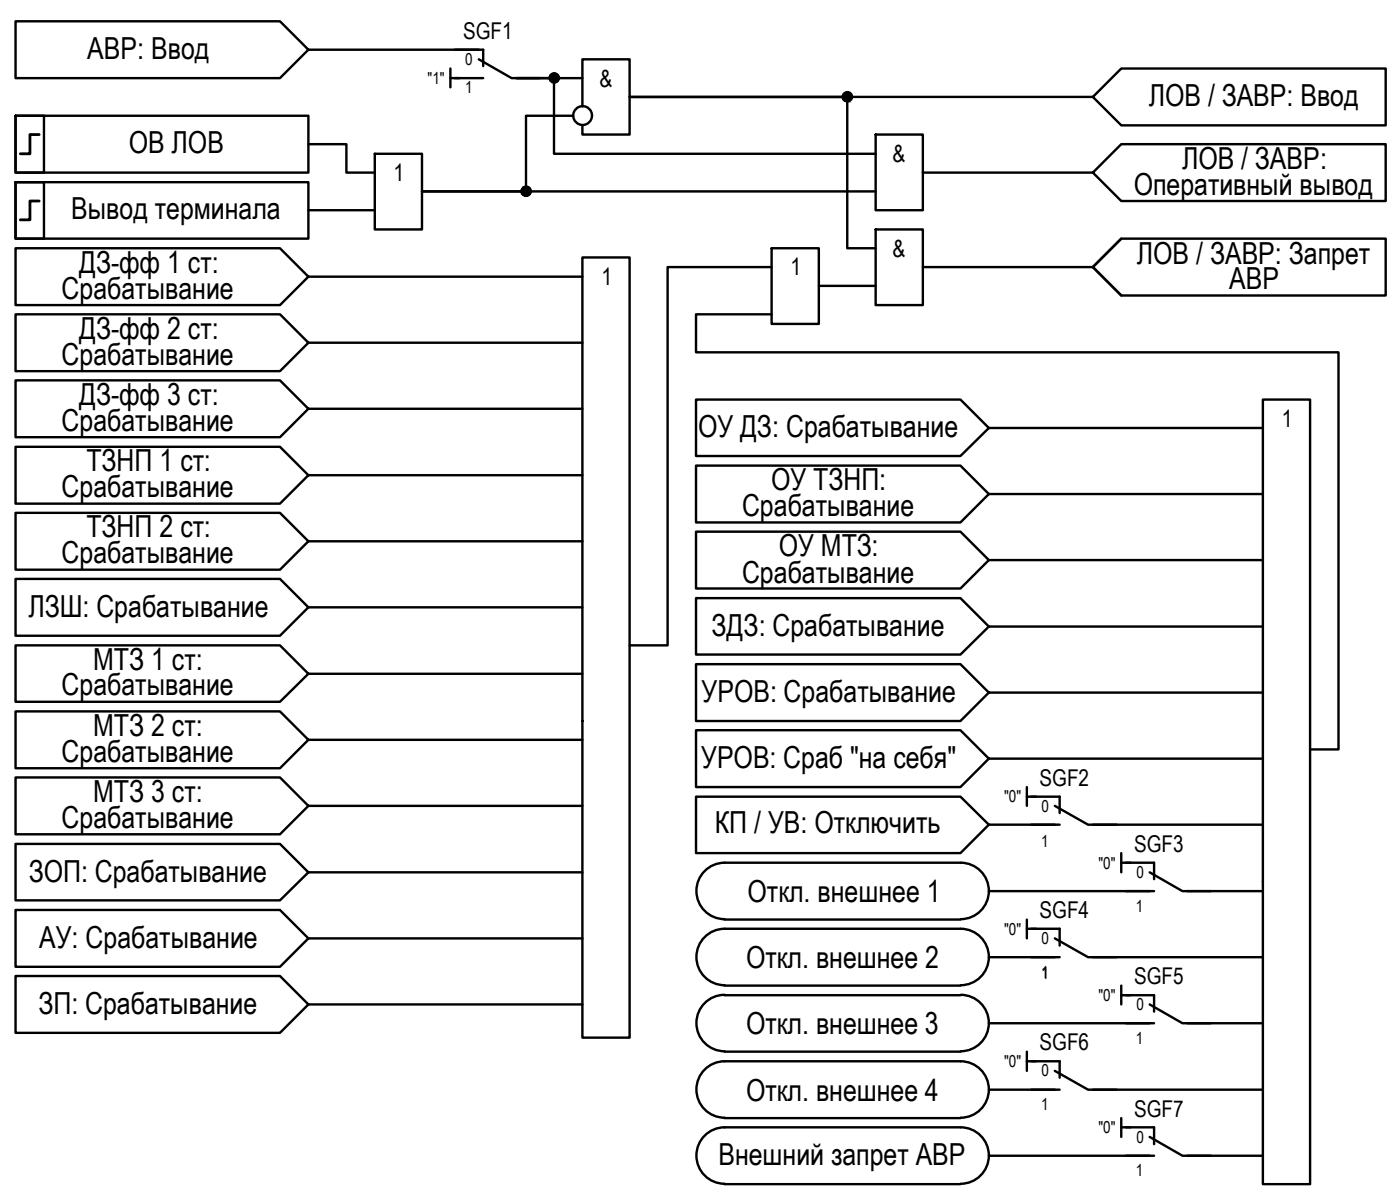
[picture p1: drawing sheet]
<svg xmlns="http://www.w3.org/2000/svg" width="148mm" height="127mm" viewBox="0 0 148 127" stroke-linecap="round" stroke-linejoin="round" font-family="sans-serif">
<!-- layer: 0 -->
<g fill="none" stroke="#000" stroke-width=".25">
<path d="M1.6 12.2h3.1v6.1h-3.1zM1.6 12.2h31v6.1h-31zM1.6 19.3h31v5.9h-31zM1.6 19.3h3.1v5.9h-3.1zM32.6 15.2h4.1v3.1h3M32.6 5.3l-3 3h-28v-6h28l3 3h18.1M39.7 16.3h5v8h-5zM47.7 8.3h.9M47.7 7.2v2M60.7 12.2h-5v8h-11h48M61.6 8.3h-7h4v8h34.1M61.6 11.3v-5h5v7.9h-5v-.9"/>
<path d="M92.7 14.2h5v8h-5zM97.7 18.3h17.9M115.6 10.3l3.1-3.1h27.9v6.1h-27.9zM115.6 10.3h-49h23.1v16h3M115.6 18.3l3.1-3.1h27.9v6.1h-27.9zM1.6 26.3h28l3 3-3 3h-28zM1.6 33.2h28l3 3-3 3h-28zM32.6 22.2h7.1M32.6 29.3h29M32.6 36.2h29M61.6 27.2h5v82.5h-5zM81.7 33.2h-8v4.1h67.9v42h-3"/>
<path d="M81.7 26.3h5v8h-5zM81.7 28.2h-11.1v40h-4M86.7 30.2h6M92.7 24.3h5v8h-5zM97.7 28.2h17.9M115.6 28.2l3.1-3h27.9v6h-27.9zM118.7 25.2l-3.1 3 3.1 3M1.6 47.3h28l3 3-3 3h-28zM1.6 54.2h28l3 3-3 3h-28zM1.6 40.2h28l3 3-3 3h-28zM32.6 50.3h29M32.6 57.2h29"/>
<path d="M32.6 43.2h29M73.7 42.3h27.9l3 3-3 2.9h-27.9zM73.7 49.2h27.9l3 3-3 3.1h-27.9zM73.7 56.2h27.9l3 3-3 3h-27.9zM104.6 45.3h29M104.6 52.2h29M104.6 59.2h29M133.6 42.3h5v82.9h-5zM1.6 61.2h28l3 3-3 3h-28zM1.6 68.2h28l3 3.1-3 2.9h-28zM1.6 75.2h28l3 3-3 3h-28zM32.6 64.2h29"/>
<path d="M32.6 71.3h29M32.6 78.2h29M73.7 63.3h27.9l3 3-3 2.9h-27.9zM104.6 73.2l-3 3h-27.9v-6h27.9l3 3h29M104.6 66.3h29M1.6 82.2h28l3 3-3 3h-28zM1.6 89.2h28l3 3.1-3 2.9h-28zM1.6 96.2h28l3 3-3 3h-28zM32.6 85.2h29M32.6 92.3h29M32.6 99.2h29M73.7 84.3h27.9l3 2.9-3 3h-27.9z"/>
<path d="M76.7 91.2h24.9M76.7 97.2h24.9M76.7 98.2h24.9M76.7 91.2a2.98 2.98 0 0 0-3 3 2.98 2.98 0 0 0 3 3M76.7 98.2a2.98 2.98 0 0 0-3 3 2.98 2.98 0 0 0 3 3M101.7 91.2a2.98 2.98 0 0 1 2.9 3 2.98 2.98 0 0 1-2.9 3M101.7 98.2a2.98 2.98 0 0 1 2.9 3 2.98 2.98 0 0 1-2.9 3M104.6 80.2l-3 3h-27.9v-6h27.9l3 3h29M104.6 94.2h17.1M104.6 87.2h7M108.7 98.2h.9M108.7 97.2v2"/>
<path d="M108.7 84.3h.9M115.6 87.2h18M118.7 91.2h.9M118.7 90.2v2.1M125.6 94.2h8M1.6 103.2h28l3 3-3 3h-28zM32.6 106.2h29M76.7 104.2h24.9M76.7 105.2h24.9M76.7 111.2h24.9M76.7 112.2h24.9M76.7 118.2h24.9"/>
<path d="M76.7 119.2h24.9M76.7 105.2a2.98 2.98 0 0 0-3 3 2.98 2.98 0 0 0 3 3M76.7 112.2a2.98 2.98 0 0 0-3 3 2.98 2.98 0 0 0 3 3M76.7 119.2a2.98 2.98 0 0 0-3 3 2.98 2.98 0 0 0 3 3M101.7 105.2a2.98 2.98 0 0 1 2.9 3 2.98 2.98 0 0 1-2.9 3M101.7 112.2a2.98 2.98 0 0 1 2.9 3 2.98 2.98 0 0 1-2.9 3M101.7 119.2a2.98 2.98 0 0 1 2.9 3 2.98 2.98 0 0 1-2.9 3M104.6 101.2h7M104.6 115.2h7M104.6 108.2h17.1M108.7 112.2h.9M108.7 111.2v2"/>
<path d="M115.6 101.2h18M115.6 115.2h18M118.7 105.2h.9M118.7 104.2v2M118.7 118.2v2M118.7 119.2h.9M125.6 108.2h8M76.7 125.2h24.9M104.6 122.2h17.1M125.6 122.2h8"/>
<circle cx="58.6" cy="8.2" r=".49"/>
<circle cx="61.7" cy="12.2" r=".99"/>
<circle cx="89.7" cy="10.2" r=".49"/>
<circle cx="55.7" cy="20.2" r=".49"/>
</g>
<path d="M4.1 14.2h-.9v2.1h-1M4.1 21.3h-.9v1.9h-1" fill="none" stroke="#000" stroke-width=".3"/>
<g fill="none" stroke="#000" stroke-width=".25">
<path d="M48.1 5.3h3v1.7M48.1 8.3h3M50.7 6.3l3.4 2h3M109.1 84.3h3v1.7M109.1 98.2h3v1.8M109.1 87.2h3M111.6 99.2l3.5 2h3M111.6 85.2l3.5 2h3M119.2 91.2h2.9v1.8M119.2 94.2h2.9M121.7 92.3l3.4 1.9h3M109.1 112.2h3v1.8"/>
<path d="M109.1 101.2h3M109.1 115.2h3M111.6 113.2l3.5 2h3M119.2 105.2h2.9v1.8M119.2 119.2h2.9v1.8M119.2 108.2h2.9M121.7 106.2l3.4 2h3M119.2 122.2h2.9M121.7 120.2l3.4 2h3"/>
</g>
<!-- layer: 0 -->
<g fill="#000" stroke="#000" stroke-width=".11">
<path d="M55.6 19.7h.1zM58.5 8.7h.3zM58.6 7.8h.1zM89.5 10.7h.3zM89.5 9.8h.3zM89.6 9.7h.1zM55.5 20.8h.2z"/>
<path d="M55.6 19.7l.1 .1zM55.6 19.7l.1 .1z"/>
<path d="M55.5 19.8h.3zM55.5 19.8h.3z"/>
<path d="M55.5 19.8h.4zM55.5 19.8h.4z"/>
<path d="M55.5 19.8h.4zM55.5 19.8h.4z"/>
<path d="M55.4 19.8l.5 .1zM55.4 19.8l.5 .1z"/>
<path d="M55.4 19.9h.6zM55.3 19.9h.7z"/>
<path d="M55.3 19.9h.7zM55.3 19.9h.7z"/>
<path d="M55.3 19.9h.7zM55.3 19.9h.7z"/>
<path d="M55.2 19.9l.9 .1zM55.2 19.9l.9 .1z"/>
<path d="M55.2 20h.9zM55.2 20h.9z"/>
<path d="M58.5 8.7h.2zM58.6 8.7h.1z"/>
<path d="M58.6 7.8h.2zM58.5 7.8h.3z"/>
<path d="M58.5 7.8h.3zM58.5 7.8h.3z"/>
<path d="M58.5 7.8h.3zM58.5 7.8h.3z"/>
<path d="M58.5 8.7h.3zM58.5 8.7h.3z"/>
<path d="M58.5 7.8h.4zM58.5 7.8h.4z"/>
<path d="M58.5 8.7h.3zM58.5 8.7h.3z"/>
<path d="M58.4 7.8h.5zM58.4 7.8h.5z"/>
<path d="M58.4 8.7h.5zM58.4 8.7h.4z"/>
<path d="M58.4 7.8l.6 .1zM58.4 7.8l.6 .1z"/>
<path d="M58.4 8.6h.5zM58.4 8.6l.5 .1z"/>
<path d="M58.3 7.9h.7zM58.3 7.9h.7z"/>
<path d="M58.3 8.6h.7zM58.3 8.6h.6z"/>
<path d="M58.3 7.9h.7zM58.2 7.9h.8z"/>
<path d="M58.3 8.6h.7zM58.3 8.6h.7z"/>
<path d="M58.2 7.9l.8 .1zM58.2 7.9l.8 .1z"/>
<path d="M58.2 8h.9zM58.2 8h.9z"/>
<path d="M58.2 8.5l.8 .1zM58.2 8.5l.8 .1z"/>
<path d="M58.2 8.6h.8zM58.2 8.6h.8z"/>
<path d="M58.2 8l.9 .1zM58.2 8l.9 .1z"/>
<path d="M58.2 8.1h.9zM58.2 8.1h.9z"/>
<path d="M58.2 8.4l.9 .1zM58.2 8.4l.9 .1z"/>
<path d="M58.2 8.5h.9zM58.2 8.5h.8z"/>
<path d="M58.2 8.1l.9 .1v-.1zM58.2 8.1l.9 .1h-.9z"/>
<path d="M58.2 8.2h.9zM58.2 8.2h.9z"/>
<path d="M58.2 8.2l.9 .1zM58.2 8.2l.9 .1z"/>
<path d="M58.2 8.3h.9zM58.2 8.3h.9z"/>
<path d="M58.2 8.3h.9zM58.2 8.3h.9z"/>
<path d="M58.2 8.3l.9 .1zM58.2 8.3l.9 .1z"/>
<path d="M58.2 8.4h.9zM58.2 8.4h.9z"/>
<path d="M89.5 10.7l.2 .1zM89.6 10.8h.1z"/>
<path d="M89.6 9.7l.2 .1zM89.6 9.7l.2 .1zM89.5 9.8h.3z"/>
<path d="M89.5 9.8h.4zM89.4 9.8h.5z"/>
<path d="M89.4 9.8h.5zM89.4 9.8h.5z"/>
<path d="M89.4 10.7h.5zM89.4 10.7h.4zM89.5 10.7h.3z"/>
<path d="M89.4 9.8h.6zM89.4 9.8h.6z"/>
<path d="M89.4 10.7h.5zM89.4 10.7h.5z"/>
<path d="M89.4 9.8l.6 .1zM89.4 9.8l.6 .1z"/>
<path d="M89.3 9.9h.7zM89.3 9.9h.7z"/>
<path d="M89.3 10.6l.7 .1zM89.3 10.6l.7 .1z"/>
<path d="M89.4 10.7h.6zM89.4 10.7h.5z"/>
<path d="M89.3 9.9l.7 .1zM89.3 9.9l.7 .1z"/>
<path d="M89.3 10.6h.7zM89.3 10.6h.7z"/>
<path d="M89.2 10h.9zM89.2 10h.9z"/>
<path d="M89.2 10.5h.8zM89.2 10.5l.8 .1z"/>
<path d="M89.2 10h.9zM89.2 10h.9z"/>
<path d="M89.2 10l.9 .1zM89.2 10l.9 .1z"/>
<path d="M89.2 10.5h.9zM89.2 10.5h.9z"/>
<path d="M89.2 10.5h.9zM89.2 10.5h.8z"/>
<path d="M89.2 10.1h.9zM89.2 10.1h.9z"/>
<path d="M89.1 10.1l1 .1zM89.1 10.1l1 .1z"/>
<path d="M89.1 10.2h1zM89.1 10.2h1z"/>
<path d="M89.1 10.2l1.1 .1zM89.1 10.2l1.1 .1z"/>
<path d="M89.1 10.3h1zM89.1 10.3h1z"/>
<path d="M89.1 10.3l1 .1zM89.1 10.3l1 .1z"/>
<path d="M89.1 10.4h1zM89.1 10.4h1z"/>
<path d="M89.2 10.4h.9zM89.2 10.4l.9 .1z"/>
<path d="M89.1 10.3h1.1zM89.1 10.3h1z"/>
<path d="M55.5 20.8h.2zM55.6 20.8h.1z"/>
<path d="M55.5 20.7h.3zM55.5 20.7l.2 .1z"/>
<path d="M55.4 20.7h.5zM55.4 20.7h.5z"/>
<path d="M55.5 20.7h.4zM55.5 20.7h.3z"/>
<path d="M55.4 20.7h.5zM55.4 20.7h.5z"/>
<path d="M55.3 20.6h.7zM55.3 20.6l.6 .1z"/>
<path d="M55.3 20.6h.7zM55.3 20.6h.7z"/>
<path d="M55.2 20.5h.8zM55.2 20.5h.9z"/>
<path d="M55.2 20.5h.8zM55.2 20.5l.8 .1z"/>
<path d="M55.2 20l.9 .1zM55.2 20l.9 .1z"/>
<path d="M55.2 20.5h.9zM55.2 20.5h.9z"/>
<path d="M55.2 20.1h.9zM55.2 20.1h.9z"/>
<path d="M55.2 20.1l.9 .1zM55.2 20.1l.9 .1z"/>
<path d="M55.2 20.2h.9zM55.2 20.2h.9z"/>
<path d="M55.2 20.2h.9zM55.2 20.2h.9z"/>
<path d="M55.2 20.2l.9 .1zM55.2 20.2l.9 .1z"/>
<path d="M55.2 20.3h.9zM55.2 20.3h.9z"/>
<path d="M55.2 20.3l.9 .1zM55.2 20.3l.9 .1z"/>
<path d="M55.2 20.4l.9 .1v-.1zM55.2 20.4l.9 .1h-.9z"/>
<path d="M55.2 20.5h.9zM55.2 20.5h.9z"/>
</g>
<!-- layer: TEXT -->
<path d="M108.7 83.2v2" fill="none" stroke="#000" stroke-width=".25"/>
<g font-size="3.2">
<text x="9.2" y="6.2">АВР: Ввод</text>
<text x="121.6" y="11.2">ЛОВ / ЗАВР: Ввод</text>
<text x="13.6" y="16.2">ОВ ЛОВ</text>
<text x="125.1" y="17.9">ЛОВ / ЗАВР:</text>
<text x="7.5" y="23.2">Вывод терминала</text>
<text x="120" y="20.6">Оперативный вывод</text>
<text x="8.4" y="28.9">ДЗ-фф 1 ст:</text>
<text x="120.3" y="27.9">ЛОВ / ЗАВР: Запрет</text>
<text x="6.5" y="31.6">Срабатывание</text>
<text x="8.4" y="35.9">ДЗ-фф 2 ст:</text>
<text x="130.1" y="30.6">АВР</text>
<text x="6.5" y="38.6">Срабатывание</text>
<text x="6.5" y="45.6">Срабатывание</text>
<text x="8.4" y="42.8">ДЗ-фф 3 ст:</text>
<text x="73.9" y="46.2">ОУ ДЗ: Срабатывание</text>
<text x="6.5" y="52.6">Срабатывание</text>
<text x="9.1" y="49.8">ТЗНП 1 ст:</text>
<text x="81.6" y="51.9">ОУ ТЗНП:</text>
<text x="6.5" y="59.6">Срабатывание</text>
<text x="9.1" y="56.8">ТЗНП 2 ст:</text>
<text x="78.5" y="54.6">Срабатывание</text>
<text x="82.4" y="58.9">ОУ МТЗ:</text>
<text x="3" y="65.2">ЛЗШ: Срабатывание</text>
<text x="78.5" y="61.6">Срабатывание</text>
<text x="9.9" y="70.8">МТЗ 1 ст:</text>
<text x="75.3" y="67.2">ЗДЗ: Срабатывание</text>
<text x="6.5" y="73.5">Срабатывание</text>
<text x="9.9" y="77.8">МТЗ 2 ст:</text>
<text x="74.2" y="74.2">УРОВ: Срабатывание</text>
<text x="6.5" y="80.6">Срабатывание</text>
<text x="74.2" y="81.2">УРОВ: Сраб &quot;на себя&quot;</text>
<text x="6.5" y="87.6">Срабатывание</text>
<text x="9.9" y="84.8">МТЗ 3 ст:</text>
<text x="75.6" y="88.1">КП / УВ: Отключить</text>
<text x="3" y="93.2">ЗОП: Срабатывание</text>
<text x="79.1" y="95.4">Откл. внешнее 1</text>
<text x="4.1" y="100.2">АУ: Срабатывание</text>
<text x="4.1" y="107.2">ЗП: Срабатывание</text>
<text x="78.9" y="102.4">Откл. внешнее 2</text>
<text x="78.9" y="109.4">Откл. внешнее 3</text>
<text x="78.9" y="116.4">Откл. внешнее 4</text>
<text x="76" y="123.2">Внешний запрет АВР</text>
</g>
<g font-size="2.5">
<text x="63.5" y="9.2">&amp;</text>
<text x="94.4" y="17.2">&amp;</text>
<text x="41.7" y="19.1">1</text>
<text x="83.6" y="29.1">1</text>
<text x="94.4" y="27.1">&amp;</text>
<text x="63.7" y="30.1">1</text>
<text x="135.6" y="45.1">1</text>
</g>
<g font-size="2.4">
<text x="49" y="4.1">SGF1</text>
<text x="110" y="83.1">SGF2</text>
<text x="120" y="90.1">SGF3</text>
<text x="110" y="97.1">SGF4</text>
<text x="120" y="104.1">SGF5</text>
<text x="110" y="111.1">SGF6</text>
<text x="120" y="118.1">SGF7</text>
</g>
<g font-size="1.7">
<text x="45.2" y="8.9">&quot;1&quot;</text>
<text x="49.2" y="6.9">0</text>
<text x="49.2" y="9.9">1</text>
<text x="106.3" y="84.8">&quot;0&quot;</text>
<text x="110.2" y="89.5">1</text>
<text x="110.2" y="85.9">0</text>
<text x="116.2" y="91.9">&quot;0&quot;</text>
<text x="120.3" y="92.8">0</text>
<text x="106.3" y="98.9">&quot;0&quot;</text>
<text x="110.2" y="99.9">0</text>
<text x="120.2" y="96.4">1</text>
<text x="110.2" y="103.5">1</text>
<text x="116.2" y="105.8">&quot;0&quot;</text>
<text x="120.3" y="106.9">0</text>
<text x="106.3" y="112.9">&quot;0&quot;</text>
<text x="110.2" y="113.8">0</text>
<text x="120.2" y="110.4">1</text>
<text x="110.2" y="117.4">1</text>
<text x="116.2" y="119.9">&quot;0&quot;</text>
<text x="120.2" y="124.4">1</text>
<text x="120.3" y="120.9">0</text>
</g>
</svg>
